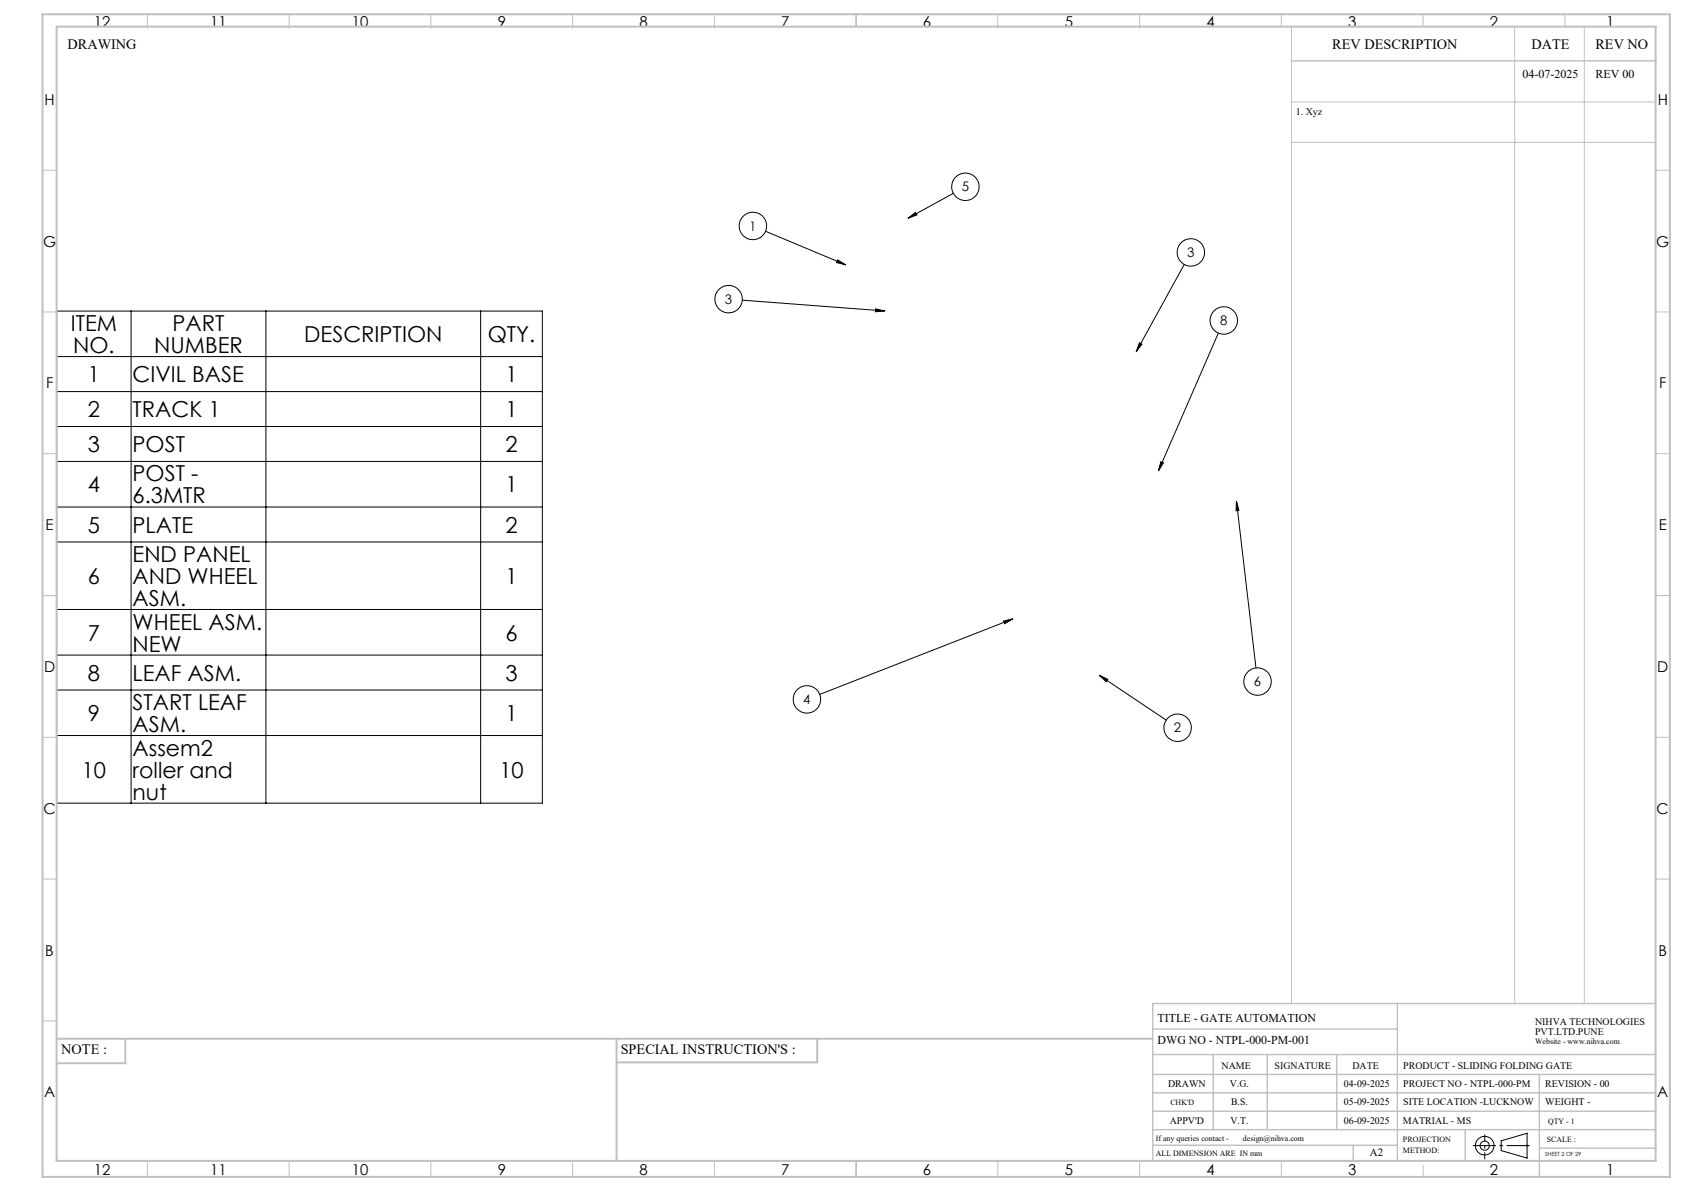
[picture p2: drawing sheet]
<svg xmlns="http://www.w3.org/2000/svg" width="594mm" height="420mm" viewBox="0 0 594 420" stroke-linecap="round" stroke-linejoin="round" font-family="sans-serif">
<g fill="none" stroke="#000" stroke-width=".35">
<path d="M320.3 77l2.6-2.1 .5 .9zM336.3 68.2l-16 8.8M270 81.5l28.3 11.9M295.5 91.6l2.8 1.8-3.2-.8zM417.7 93.3l-16.9 30.7M20 109.7h171.3v173.5h-171.3zM46.2 109.7v173.5M93.8 109.7v173.5M169.5 109.7v173.5M261.8 105.9l50.3 3.8M308.9 108.9l3.2 .8-3.3 .2zM429.8 117.5l-21.2 48.5"/>
<path d="M20 125.7h171.3M20 138.1h171.3M401.9 120.9l.9 .5-2 2.6zM20 150.4h171.3M20 162.7h171.3M20 178.8h171.3M409.5 162.8l.9 .4-1.8 2.8zM436.1 176.8l.9 3.2-1 .1zM436.1 176.8l6.9 58.7M20 191.1h171.3M20 214.9h171.3M354 219l3.3-.8-2.9 1.7z"/>
<path d="M357.3 218.2l-68.2 26.7M20 231h171.3M387.7 238.1l23.7 15.8M387.7 238.1l3.1 1.5-.6 .8zM20 243.3h171.3M20 259.4h171.3M529.5 402.3l9.2-2.7v8.8l-9.2-2.7z"/>
<circle cx="265.6" cy="79.7" r="4.8"/>
<circle cx="340.5" cy="65.9" r="4.8"/>
<circle cx="420" cy="89" r="4.8"/>
<circle cx="257" cy="105.5" r="4.8"/>
<circle cx="431.7" cy="113" r="4.8"/>
<circle cx="284.6" cy="246.6" r="4.8"/>
<circle cx="415.4" cy="256.6" r="4.8"/>
<circle cx="443.6" cy="240.4" r="4.8"/>
<circle cx="523.7" cy="404" r="1.62"/>
<circle cx="523.7" cy="404" r="3.3"/>
</g>
<g fill="none" stroke="#c0c0c0" stroke-width=".35">
<path d="M52 5v5M102 5v5M152 5v5M202 5v5M252 5v5M302 5v4.4M352 5v5M402 5v5M452 5v4.4M455.5 9.4v344.5M502 5v4.4M534.3 9.4v344.5"/>
<path d="M552 5v4.4M558.8 9.4v344.5M455.5 36h128.5M455.5 50.2h128.5M15 60h5M584 60h5M15 110h5M584 110h5M15 160h5M584 160h5M15 210h5M584 210h5"/>
<path d="M15 260h5M584 260h5M15 310h5M584 310h5M15 360h5M52 410v5M102 410v5M152 410v5M202 410v5M252 410v5M302 409.4v5.6M352 409.4v5.6"/>
<path d="M402 410v5M452 410v5M502 410.9v4.1M529 404h1M529.2 403.7l.7 .7M529.5 403.5v1M529.9 403.7l-.7 .7M538.1 404h1.1M538.3 403.7l.7 .7M538.7 403.5v1M539 403.7l-.7 .7"/>
</g>
<path d="M519.5 404h20.1" fill="none" stroke="#000" stroke-width=".35" stroke-dasharray="15.2 1.3 1.3 1.3" stroke-dashoffset="7.1" stroke-linecap="butt"/>
<path d="M523.7 408.8v-8.7" fill="none" stroke="#000" stroke-width=".35" stroke-dasharray="15.2 1.3 1.3 1.3" stroke-dashoffset="12.8" stroke-linecap="butt"/>
<g fill="none" stroke="#c0c0c0" stroke-width=".5">
<path d="M455.5 21.5h128.5M492.9 353.9v55.5M584 353.9h-177.4v55.5M406.6 371.9h177.4M406.6 378.9h177.4M406.6 362.9h86.3M428 371.9v26.5M447 371.9v26.5M471.5 371.9v26.5M543 378.9v36.1M406.6 391.9h177.4M406.6 385.4h177.4"/>
<path d="M406.6 398.4h177.4M516.9 398.4v11M406.6 403.9h86.3M477.3 403.9v5.5M543 404.9h41"/>
</g>
<path d="M15 5h574v410h-574zM20 9.4h564v400h-564zM20 366.3h386.6M44.2 366.3v8.6h-24.2M217.5 366.3v43.1M288.3 366.3v8.3h-70.8" fill="none" stroke="#c0c0c0" stroke-width=".7"/>
<g fill="#000">
<path d="M295.5 91.6l2.8 1.8-3.2-.8zM308.9 108.9l3.2 .8-3.3 .2zM320.3 77l2.6-2.1 .5 .9zM409.5 162.8l.9 .4-1.8 2.8zM436.1 176.8l.9 3.2-1 .1zM354 219l3.3-.8-2.9 1.7z"/>
<path d="M387.7 238.1l3.1 1.5-.6 .8zM401.9 120.9l.9 .5-2 2.6z"/>
</g>
<g font-size="7.8">
<text x="25" y="116.8">ITEM</text>
<text x="60.9" y="116.8">PART</text>
<text x="25.8" y="124.5">NO.</text>
<text x="54.4" y="124.5">NUMBER</text>
<text x="107.3" y="120.6">DESCRIPTION</text>
<text x="172" y="120.6">QTY.</text>
<text x="31" y="134.8">1</text>
<text x="46.8" y="134.8">CIVIL BASE</text>
<text x="178.3" y="134.8">1</text>
<text x="31" y="147.2">2</text>
<text x="46.8" y="147.2">TRACK 1</text>
<text x="178.3" y="147.2">1</text>
<text x="31" y="159.5">3</text>
<text x="46.8" y="159.5">POST</text>
<text x="178.3" y="159.5">2</text>
<text x="31" y="173.7">4</text>
<text x="46.8" y="169.8">POST -</text>
<text x="178.3" y="173.7">1</text>
<text x="46.8" y="177.6">6.3MTR</text>
<text x="31" y="187.9">5</text>
<text x="46.8" y="187.9">PLATE</text>
<text x="178.3" y="187.9">2</text>
<text x="46.8" y="198.2">END PANEL</text>
<text x="31" y="205.9">6</text>
<text x="46.8" y="205.9">AND WHEEL</text>
<text x="178.3" y="205.9">1</text>
<text x="46.8" y="213.7">ASM.</text>
<text x="31" y="225.9">7</text>
<text x="46.8" y="222">WHEEL ASM.</text>
<text x="178.3" y="225.9">6</text>
<text x="46.8" y="229.8">NEW</text>
<text x="31" y="240.1">8</text>
<text x="46.8" y="240.1">LEAF ASM.</text>
<text x="178.3" y="240.1">3</text>
<text x="46.8" y="250.4">START LEAF</text>
<text x="31" y="254.3">9</text>
<text x="178.3" y="254.3">1</text>
<text x="46.8" y="258.2">ASM.</text>
<text x="46.8" y="266.5">Assem2</text>
<text x="28.8" y="274.2">10</text>
<text x="46.8" y="274.2">roller and</text>
<text x="176.1" y="274.2">10</text>
<text x="46.8" y="282">nut</text>
</g>
<g font-size="5.3">
<text x="33.1" y="9.5">12</text>
<text x="74.1" y="9.5">11</text>
<text x="124.1" y="9.5">10</text>
<text x="175.6" y="9.5">9</text>
<text x="225.6" y="9.5">8</text>
<text x="275.6" y="9.5">7</text>
<text x="325.6" y="9.5">6</text>
<text x="375.6" y="9.5">5</text>
<text x="425.6" y="9.5">4</text>
<text x="475.6" y="9.5">3</text>
<text x="525.6" y="9.5">2</text>
<text x="566.6" y="9.5">1</text>
<text x="15.7" y="37">H</text>
<text x="584.7" y="37">H</text>
<text x="15.2" y="87">G</text>
<text x="584.2" y="87">G</text>
<text x="16.2" y="137">F</text>
<text x="585.2" y="137">F</text>
<text x="16.1" y="187">E</text>
<text x="585.1" y="187">E</text>
<text x="15.5" y="237">D</text>
<text x="584.5" y="237">D</text>
<text x="15.4" y="287">C</text>
<text x="584.4" y="287">C</text>
<text x="16" y="337">B</text>
<text x="585" y="337">B</text>
<text x="15.5" y="387">A</text>
<text x="584.5" y="387">A</text>
<text x="33.1" y="414.5">12</text>
<text x="74.1" y="414.5">11</text>
<text x="124.1" y="414.5">10</text>
<text x="175.6" y="414.5">9</text>
<text x="225.6" y="414.5">8</text>
<text x="275.6" y="414.5">7</text>
<text x="325.6" y="414.5">6</text>
<text x="375.6" y="414.5">5</text>
<text x="425.6" y="414.5">4</text>
<text x="475.6" y="414.5">3</text>
<text x="525.6" y="414.5">2</text>
<text x="566.6" y="414.5">1</text>
</g>
<g font-size="5">
<text x="23.8" y="17.2">DRAWING</text>
<text x="470" y="17.4">REV DESCRIPTION</text>
<text x="540.2" y="17.4">DATE</text>
<text x="562.8" y="17.4">REV NO</text>
<text x="21.6" y="371.8">NOTE :</text>
<text x="218.9" y="371.8">SPECIAL INSTRUCTION'S :</text>
</g>
<g font-size="4.7">
<text x="339.2" y="67.5">5</text>
<text x="264.3" y="81.3">1</text>
<text x="418.8" y="90.7">3</text>
<text x="255.7" y="107.1">3</text>
<text x="430.4" y="114.7">8</text>
<text x="442.3" y="242">6</text>
<text x="283.3" y="248.3">4</text>
<text x="414.1" y="258.3">2</text>
</g>
<g font-size="4.2">
<text x="537.1" y="27.6">04-07-2025</text>
<text x="562.8" y="27.6">REV 00</text>
<text x="408.3" y="360.3">TITLE - GATE AUTOMATION</text>
<text x="408.3" y="368.2">DWG NO - NTPL-000-PM-001</text>
</g>
<text font-size="3.9" x="483.2" y="407.7">A2</text>
<g font-size="3.5">
<text x="457" y="40.6">1. Xyz</text>
<text x="541.5" y="361.3">NIHVA TECHNOLOGIES</text>
<text x="541.5" y="364.9">PVT.LTD.PUNE</text>
<text x="430.9" y="377">NAME</text>
<text x="449.6" y="377">SIGNATURE</text>
<text x="477" y="377">DATE</text>
<text x="495" y="377">PRODUCT - SLIDING FOLDING GATE</text>
<text x="412" y="383.3">DRAWN</text>
<text x="433.8" y="383.3">V.G.</text>
<text x="474.1" y="383.3">04-09-2025</text>
<text x="495" y="383.3">PROJECT NO - NTPL-000-PM</text>
<text x="545.1" y="383.3">REVISION - 00</text>
<text x="434.3" y="389.8">B.S.</text>
<text x="474.1" y="389.8">05-09-2025</text>
<text x="495" y="389.8">SITE LOCATION -LUCKNOW</text>
<text x="545.1" y="389.8">WEIGHT -</text>
<text x="412.6" y="396.5">APPV'D</text>
<text x="434.1" y="396.5">V.T.</text>
<text x="474.1" y="396.5">06-09-2025</text>
<text x="494.8" y="396.5">MATRIAL - MS</text>
</g>
<g font-size="2.8">
<text x="541.5" y="368.3">Website - www.nihva.com</text>
<text x="412.8" y="389.8">CHK'D</text>
<text x="546.1" y="396.5">QTY - 1</text>
<text x="407.7" y="402.2">If any queries contact -</text>
<text x="407.7" y="407.7">ALL DIMENSION ARE IN mm</text>
<text x="438.4" y="402.2">design@nihva.com</text>
<text x="494.8" y="402.7">PROJECTION</text>
<text x="494.8" y="406.5">METHOD:</text>
<text x="545.7" y="402.7">SCALE :</text>
</g>
<text font-size="2" x="545" y="407.8">SHEET 2 OF 29</text>
</svg>
